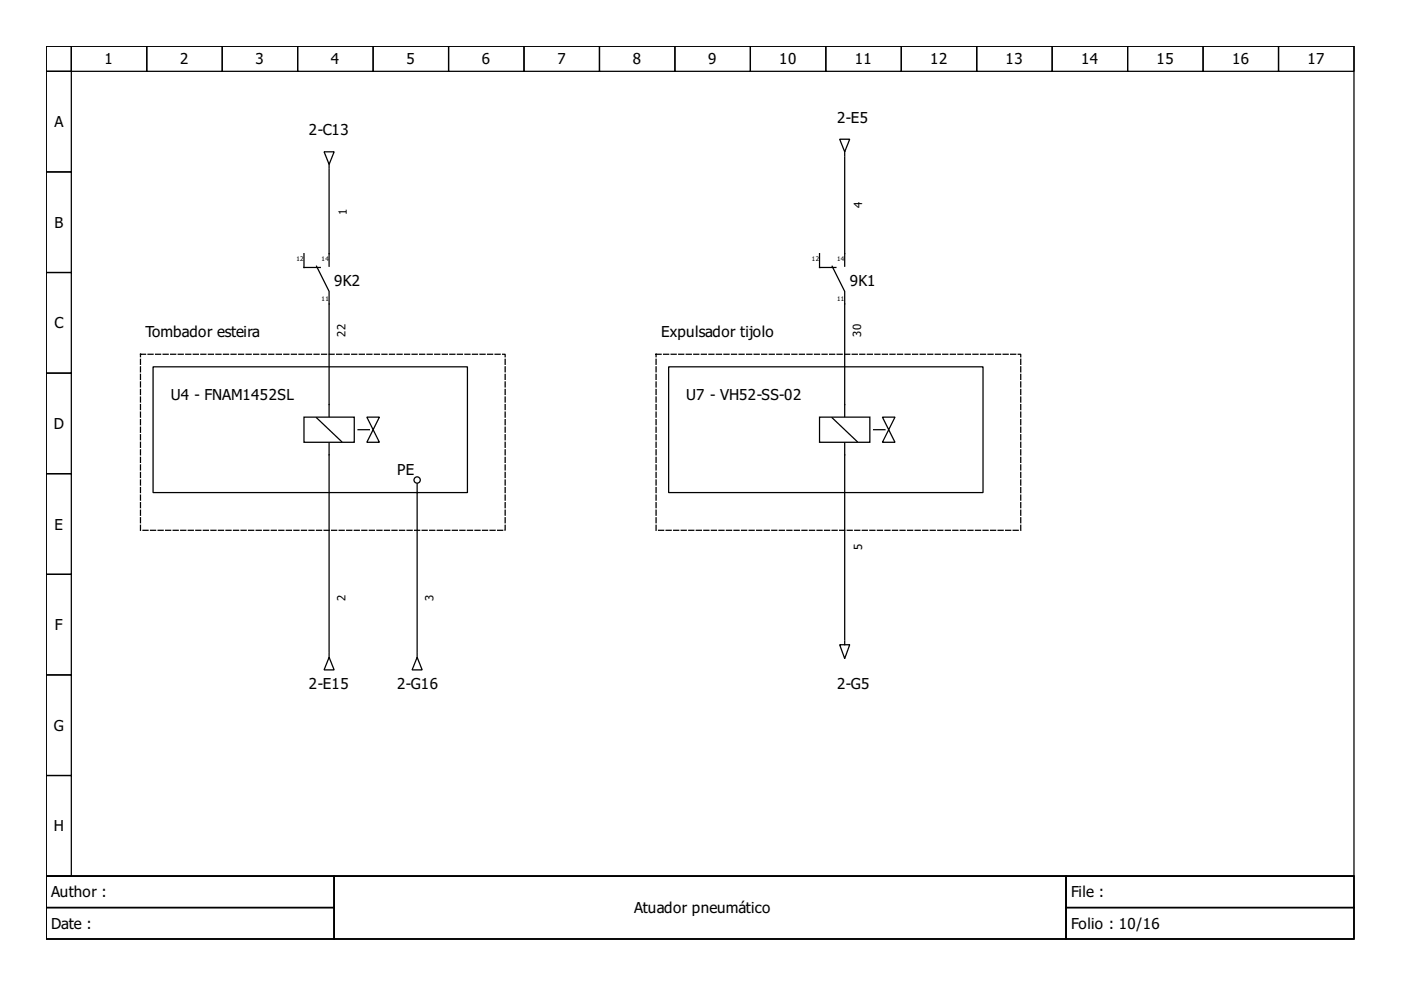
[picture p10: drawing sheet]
<svg xmlns="http://www.w3.org/2000/svg" width="297mm" height="210mm" viewBox="0 0 297 210" stroke-linecap="round" stroke-linejoin="round" font-family="sans-serif">
<g fill="none" stroke="#000" stroke-width=".27">
<path d="M9.8 9.8h277.3v176h-277.3zM9.8 9.8h5.3v5.3h-5.3zM9.8 15.1h5.3v21.4h-5.3zM15.1 9.8h16v5.3h-16zM31.1 9.8h16v5.3h-16zM47.1 9.8h16v5.3h-16zM63.1 9.8h16v5.3h-16zM79.1 9.8h16v5.3h-16zM95.1 9.8h16v5.3h-16zM111.1 9.8h16v5.3h-16zM127.1 9.8h16v5.3h-16zM143.1 9.8h16v5.3h-16z"/>
<path d="M159.1 9.8h16v5.3h-16zM175.1 9.8h16v5.3h-16zM191.1 9.8h16v5.3h-16zM207.1 9.8h16v5.3h-16zM223.1 9.8h16v5.3h-16zM239.1 9.8h16v5.3h-16zM255.1 9.8h16v5.3h-16zM271.1 9.8h16v5.3h-16zM9.8 36.5h5.3v21.3h-5.3zM9.8 57.8h5.3v21.3h-5.3zM173.8 53.8v2.9h3.4M176.4 56.4l2.7 5.4v2.6"/>
<path d="M179.1 53.8v2.6M9.8 79.1h5.3v21.3h-5.3zM32.5 77.8h66.6v26.6h-66.6zM141.8 77.8h66.6v26.6h-66.6zM69.8 85.8v10.6M9.8 100.4h5.3v21.4h-5.3zM9.8 121.8h5.3v21.3h-5.3zM9.8 143.1h5.3v21.3h-5.3zM9.8 164.4h5.3v21.4h-5.3zM9.8 185.8h277.3v13.3h-277.3zM9.8 185.8h61v6.6h-61zM9.8 192.4h61v6.7h-61z"/>
<path d="M70.8 185.8h155.2v13.3h-155.2zM226 185.8h61.1v6.6h-61.1zM226 192.4h61.1v6.7h-61.1z"/>
</g>
<path d="M29.8 75.1h77.3v37.3h-77.3zM139.1 75.1h77.3v37.3h-77.3z" fill="none" stroke="#000" stroke-width=".27" stroke-dasharray="1.1 .5"/>
<path d="M64.4 88.4h10.7v5.4h-10.7z" fill-rule="evenodd" fill="#fff" stroke="#000" stroke-width=".27"/>
<path d="M67.1 88.6l5.3 5M75.9 91.1h2.4M77.8 88.4h2.6l-1.3 2.7zM79.1 91.1l1.3 2.7h-2.6zM179.1 85.8v10.6" fill="none" stroke="#000" stroke-width=".27"/>
<path d="M173.8 88.4h10.6v5.4h-10.6z" fill-rule="evenodd" fill="#fff" stroke="#000" stroke-width=".27"/>
<g fill="none" stroke="#000" stroke-width=".27">
<path d="M68.7 32.2h2.1l-1 2.7zM69.8 34.9v.8M69.8 35.9v20.5M178 29.5h2.2l-1.1 2.7zM179.1 33.3v20.5M179.1 32.2v.8M64.4 53.8v2.9h3.5M67.1 56.4l2.7 5.4v24M179.1 64.4v21.4M69.8 96.4v41.9M176.4 88.6l5.4 5M179.1 96.4v39.2"/>
<path d="M185.2 91.1h2.4M187.1 88.4h2.7l-1.4 2.7zM188.4 91.1l1.4 2.7h-2.7zM88.4 102.6v35.7M69.8 139.4l1 2.6h-2.1zM69.8 138.6v.8M88.4 139.4l1.1 2.6h-2.1zM88.4 138.6v.8M178 136.7h2.2l-1.1 2.9zM179.1 135.9v.8"/>
<circle cx="88.4" cy="101.8" r=".67"/>
</g>
<g font-size="3.2">
<text x="22.2" y="13.7">1</text>
<text x="38.2" y="13.7">2</text>
<text x="54.2" y="13.7">3</text>
<text x="70.2" y="13.7">4</text>
<text x="86.2" y="13.7">5</text>
<text x="102.2" y="13.7">6</text>
<text x="118.2" y="13.7">7</text>
<text x="134.2" y="13.7">8</text>
<text x="150.2" y="13.7">9</text>
<text x="165.2" y="13.7">10</text>
<text x="181.2" y="13.7">11</text>
<text x="197.2" y="13.7">12</text>
<text x="213.2" y="13.7">13</text>
<text x="229.2" y="13.7">14</text>
<text x="245.2" y="13.7">15</text>
<text x="261.2" y="13.7">16</text>
<text x="277.2" y="13.7">17</text>
<text x="11.5" y="27">A</text>
<text x="65.5" y="28.7">2-C13</text>
<text x="177.5" y="26.1">2-E5</text>
<text x="11.5" y="48.3">B</text>
<text x="70.8" y="60.7">9K2</text>
<text x="180.2" y="60.7">9K1</text>
<text x="11.5" y="69.6">C</text>
<text x="30.9" y="71.4">Tombador esteira</text>
<text x="140.2" y="71.4">Expulsador tijolo</text>
<text x="36.2" y="84.7">U4 - FNAM1452SL</text>
<text x="145.5" y="84.7">U7 - VH52-SS-02</text>
<text x="11.4" y="91">D</text>
<text x="84.2" y="100.7">PE</text>
<text x="11.5" y="112.3">E</text>
<text x="11.7" y="133.6">F</text>
<text x="65.5" y="146">2-E15</text>
<text x="84.2" y="146">2-G16</text>
<text x="177.5" y="146">2-G5</text>
<text x="11.4" y="155">G</text>
<text x="11.4" y="176.3">H</text>
<text x="10.9" y="190.3">Author :</text>
<text x="227.1" y="190.3">File :</text>
<text x="10.9" y="197">Date :</text>
<text x="134.4" y="193.6">Atuador pneumático</text>
<text x="227.1" y="197">Folio : 10/16</text>
</g>
<g font-size="2.4">
<text x="73.5" y="45.5" transform="rotate(-90 73.5 45.5)">1</text>
<text x="182.8" y="44.2" transform="rotate(-90 182.8 44.2)">4</text>
<text x="73.2" y="71.4" transform="rotate(-90 73.2 71.4)">22</text>
<text x="182.6" y="71.4" transform="rotate(-90 182.6 71.4)">30</text>
<text x="182.8" y="116.7" transform="rotate(-90 182.8 116.7)">5</text>
<text x="73.2" y="127.4" transform="rotate(-90 73.2 127.4)">2</text>
<text x="91.9" y="127.4" transform="rotate(-90 91.9 127.4)">3</text>
</g>
<g font-size="1.3">
<text x="62.8" y="55.2">12</text>
<text x="68.2" y="55.2">14</text>
<text x="172.2" y="55.2">12</text>
<text x="177.5" y="55.2">14</text>
<text x="68.2" y="63.8">11</text>
<text x="177.5" y="63.8">11</text>
</g>
</svg>
